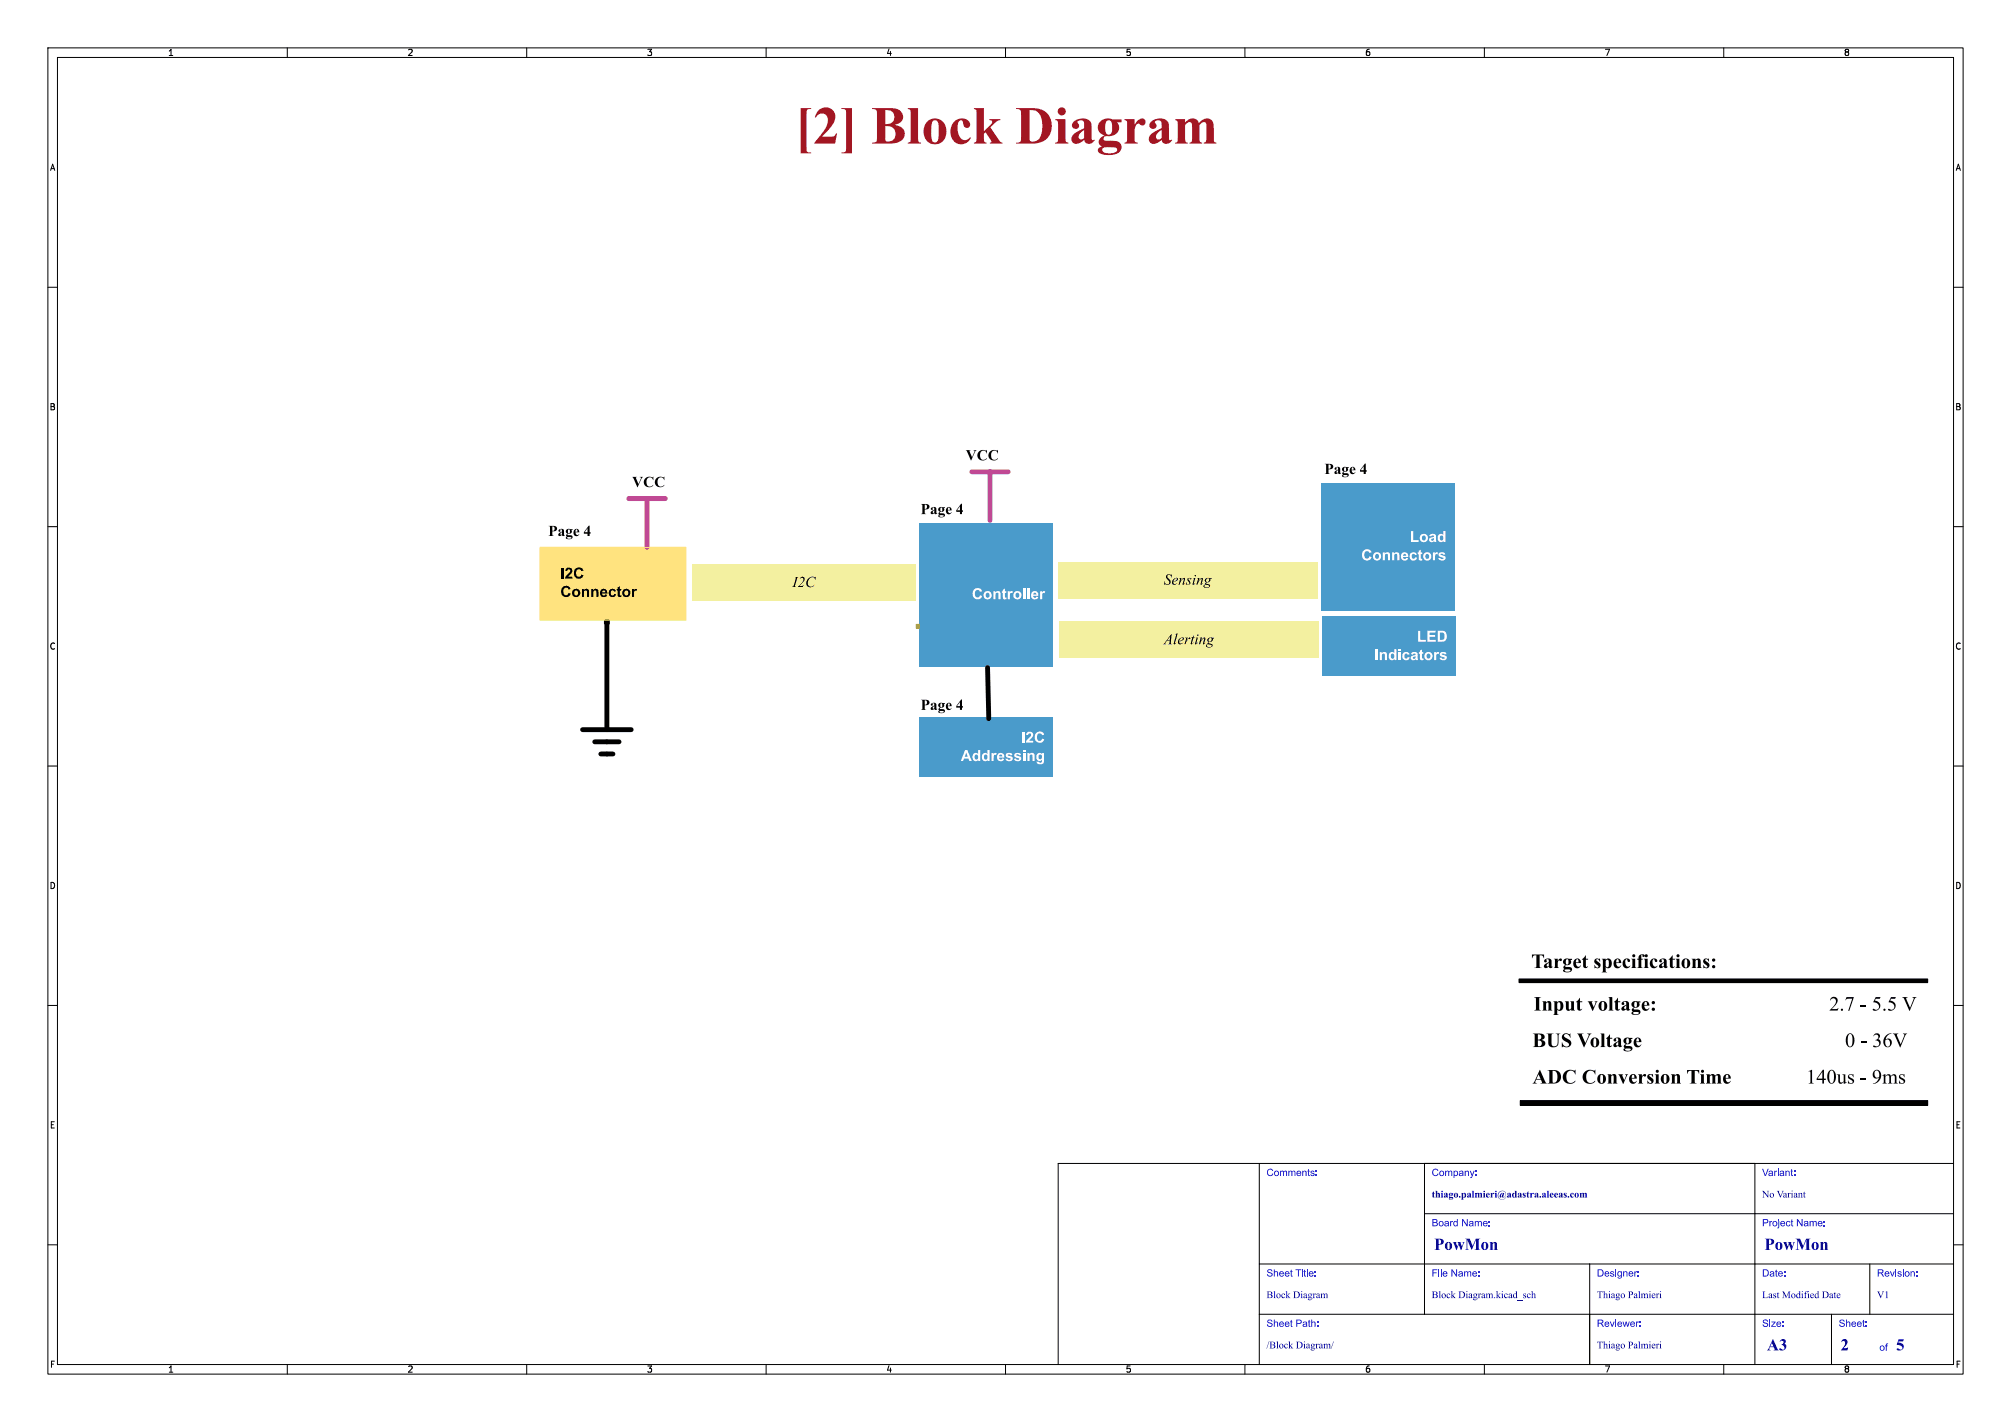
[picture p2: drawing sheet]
<svg xmlns="http://www.w3.org/2000/svg" width="420mm" height="297mm" viewBox="0 0 420 297" stroke-linecap="round" stroke-linejoin="round" font-family="sans-serif">
<g fill="none" stroke="#000" stroke-width=".21">
<path d="M10 10h400v277h-400zM12 12h396v273h-396zM60 10v2M110 10v2M160 10v2M210 10v2M260 10v2M310 10v2M360 10v2M10 60h2M408 60h2M10 110h2"/>
<path d="M408 110h2M10 160h2M408 160h2M10 210h2M408 210h2M263 243v42M297.5 253.5h110.5M297.5 243v31.5M366.5 243v42M408 243h-187v42M10 260h2M263 274.5h145"/>
<path d="M263 264h145M332 264v21M382.5 274.5v10.5M390.5 264v10.5M408 260h2M60 285v2M110 285v2M160 285v2M210 285v2M260 285v2M310 285v2M360 285v2"/>
</g>
<g fill="#f3f0a0">
<path d="M144.5 117.9h46.8v7.6h-46.8z"/>
<path d="M221.2 129.8h54.1v7.6h-54.1z"/>
</g>
<g fill="#4a9bcb">
<path d="M192 149.9h28v12.4h-28z"/>
<path d="M192 109.2h28v30h-28z"/>
</g>
<path d="M221 117.3h54.1v7.7h-54.1z" fill="#f3f0a0"/>
<g fill="#4a9bcb">
<path d="M276.1 128.8h27.9v12.4h-27.9z"/>
<path d="M275.8 100.8h28v26.7h-28z"/>
</g>
<path d="M126.2 129.5h1.1v.8h-1.1zM317.2 204.5h85.4v.7h-85.4z" fill="#000"/>
<path d="M112.8 114.3h30.5v15.2h-30.5z" fill="#ffe37f"/>
<path d="M191.4 130.4h.6v.8h-.6z" fill="#a29b00"/>
<g fill="#000">
<path d="M285 96.8h.2v1.4h.2v.3h-.2v.5h-.4v-.5h-.8v-.3h.8v-.8l-.6 .8h-.2zM120.1 118.8a1 1 0 0 1 1.7 .4l-.4 .1a.56 .56 0 0 0-.7-.4 .56 .56 0 0 0-.4 .8 .56 .56 0 0 0 .4 .8 .56 .56 0 0 0 .7-.5l.4 .1a1.07 1.07 0 0 1-1.4 .7 1.07 1.07 0 0 1-.5-1.5zM122.9 109.8h.2v1.4h.2v.3h-.2v.5h-.4v-.5h-.8v-.3h.8v-.9l-.6 .9h-.2zM200.7 105.2h.2v1.4h.2v.3h-.2v.5h-.4v-.5h-.8v-.3h.8v-.9l-.6 .9h-.2zM117.2 118.5h.5v2.3h-.5zM117.5 122.7a1 1 0 0 1 1.7 .3l-.5 .1a.56 .56 0 0 0-.7-.3 .56 .56 0 0 0-.3 .7 .56 .56 0 0 0 .3 .8 .56 .56 0 0 0 .7-.5l.5 .2a1.07 1.07 0 0 1-1.5 .6 1.07 1.07 0 0 1-.5-1.5zM118.2 118.8a.79 .79 0 0 1 1.3 .1 .79 .79 0 0 1-.5 1.2l-.3 .3h.8v.4h-1.5l.2-.5 .7-.7a.34 .34 0 0 0 .3-.4 .34 .34 0 0 0-.4-.3 .34 .34 0 0 0-.3 .4l-.4-.1zM129 122.7l.4-.3v.6h.3v.4h-.3l.1 .9h.2v.4a.48 .48 0 0 1-.6-.1 .48 .48 0 0 1-.1-.5v-.7h-.2zM200.7 146.1h.2v1.4h.2v.3h-.2v.5h-.4v-.5h-.8v-.3h.8v-.9l-.6 .9h-.2zM342.4 199.5a.61 .61 0 0 1 .6-.2 .61 .61 0 0 1 .5 .4 .31 .31 0 0 1-.4 .1 .31 .31 0 0 1-.1-.4l-.2 .1v.7h.3v.2h-.3v1.4v.2l.3 .2h-1.2l.3-.2v-.2v-1.4h-.3v-.2h.3zM382.5 208.4a.86 .86 0 0 1 1.2 .2 .86 .86 0 0 1-.3 1.2l-.8 1 1-.1 .4-.2-.2 .6h-1.7a2.96 2.96 0 0 0 1.3-2.2 .65 .65 0 0 0-.6-.4 .65 .65 0 0 0-.6 .5zM385.9 216.1a.8 .8 0 0 1 .9-.2 .8 .8 0 0 1 .4 .8 1.51 1.51 0 0 1-.8 2 1.18 1.18 0 0 1-.9-1.3h.4l.1 .9a.45 .45 0 0 0 .6 .3 .45 .45 0 0 0 .2-.7 2.05 2.05 0 0 0-.3-1.9l-.4 .2-.2 1.2h-.4v-.7z"/>
<path d="M388.7 217.6h1.1v.3h-1.1zM391.5 216a.65 .65 0 0 1 1 .1 .65 .65 0 0 1-.2 .9 .91 .91 0 0 1 .3 1.4 .91 .91 0 0 1-1.4 .1l.1-.1a.66 .66 0 0 0 1.2-.3 .66 .66 0 0 0-.9-.8 .63 .63 0 0 0 .7-.5 .63 .63 0 0 0-.3-.7l-.8 .3zM393.9 216.3l.5-.4 .6-.1a1.71 1.71 0 0 0-1.2 1.3 .89 .89 0 0 1 1.3 .6 .89 .89 0 0 1-1.1 1l-.3-.2-.3-.5-.1-.3h.4a.62 .62 0 0 0 .1 .7 .62 .62 0 0 0 .7 .2 .76 .76 0 0 0 .3-1 .76 .76 0 0 0-.9-.4l-.1 .1-.1 .4h-.4l.2-.8zM395.3 215.9h1.2l-.3 .2v.2l.8 1.8 .7-1.8-.3-.4h.9l-.4 .5-1 2.4-1.2-2.6zM317.5 229.9h85.1v1h-85.1zM377.7 223.8l.7-.4 .1 2.6 .3 .3h-1.1l.4-.3v-1.7v-.5zM380.7 223.4h.2v1.9h.4v.3h-.4v.7h-.3v-.7h-1.2v-.3h1.2v-1.4l-1 1.4h-.2zM382 223.7a.8 .8 0 0 1 .9-.2 .8 .8 0 0 1 .5 .8 1.51 1.51 0 0 1-.9 2.1 1.18 1.18 0 0 1-.9-1.4h.4l.2 .9a.45 .45 0 0 0 .6 .3 .45 .45 0 0 0 .2-.6 2.05 2.05 0 0 0-.4-2l-.4 .2-.2 1.2h-.4l.1-.7zM383.6 224.4h.7v1.3a.4 .4 0 0 0 .3 .4 .4 .4 0 0 0 .4-.3v-1.2l-.3-.2h.7v1.6l.3 .1-.7 .3v-.4a.6 .6 0 0 1-1 .2l-.1-1.6zM386.1 224.5l1-.2v.7a.53 .53 0 0 0-.3-.5 .53 .53 0 0 0-.6 .1v.3a1.17 1.17 0 0 1 1 1 1.07 1.07 0 0 1-1.3 .4v-.6a.58 .58 0 0 0 .4 .5 .58 .58 0 0 0 .6-.1l-.1-.4a.96 .96 0 0 1-.9-.9zM388.6 225.2h1.1v.3h-1.1zM391.5 223.6a.97 .97 0 0 1 1.1 .1 .97 .97 0 0 1 .3 1.1 1.57 1.57 0 0 1-1.7 1.5 1.36 1.36 0 0 0 1.2-1.2 .79 .79 0 0 1-1 .1 .79 .79 0 0 1-.3-1h.4a.61 .61 0 0 0 .2 .8 .61 .61 0 0 0 .7-.1 .9 .9 0 0 0-.6-1.3l-.3 .3v.3h-.4z"/>
<path d="M393.1 224.6l.7-.3v.5a.68 .68 0 0 1 .9-.3l.2 .3a.6 .6 0 0 1 .7-.5 .6 .6 0 0 1 .5 .8v.9l.3 .3h-1l.3-.2v-1a.41 .41 0 0 0-.3-.5 .41 .41 0 0 0-.5 .4v1.1l.3 .2h-.9l.3-.2v-1a.42 .42 0 0 0-.3-.5 .42 .42 0 0 0-.5 .3v1.2l.3 .2h-1l.3-.2v-.9v-.5zM396.7 224.5l1-.2v.7a.53 .53 0 0 0-.3-.5 .53 .53 0 0 0-.5 .1v.3a1.17 1.17 0 0 1 1 1 1.07 1.07 0 0 1-1.3 .4v-.6a.58 .58 0 0 0 .3 .5 .58 .58 0 0 0 .7-.1l-.1-.4a.96 .96 0 0 1-.9-.9z"/>
<circle cx="341.2" cy="199.6" r=".32"/>
<circle cx="343.8" cy="199.6" r=".32"/>
<circle cx="350.4" cy="199.6" r=".32"/>
</g>
<path d="M131.3 104.1h7.6M135.1 104.1v10.2" fill="none" stroke="#ff00ab" stroke-width="1"/>
<path d="M126.7 130v22.4M206.2 139.4l.3 10.7M121.7 152.4h10.1M124.2 154.9h5.1M125.5 157.5h2.5" fill="none" stroke="#000" stroke-width="1"/>
<path d="M202.9 98.6h7.7M206.8 98.6v10.1" fill="none" stroke="#c647c2" stroke-width="1"/>
<path d="M126.2 129.5h1.1v.8h-1.1zM317.2 204.5h85.4v.7h-85.4zM317.5 229.9h85.1v1h-85.1z" fill="none" stroke="#000" stroke-width=".21"/>
<path d="M112.8 114.3h30.5v15.2h-30.5z" fill="none" stroke="#ffe37f" stroke-width=".21"/>
<path d="M191.4 130.4h.6v.8h-.6z" fill="none" stroke="#a29b00" stroke-width=".25"/>
<text font-size="11.1" fill="#a21622" x="166" y="32.9">[2] BlockDiagram</text>
<g font-size="4.2">
<text x="319.8" y="203.9">Targetspecifications:</text>
<text x="320.3" y="212.8">Input voltage:</text>
<text x="382" y="212.8">2.7- 5.5V</text>
<text x="320" y="220.4">BUSVoltage</text>
<text x="320" y="228">ADC ConversionTime</text>
</g>
<g font-size="3.5" fill="#00007f">
<text x="299.5" y="261.9">PowMon</text>
<text x="368.5" y="261.9">PowMon</text>
<text x="369" y="282.9">A3</text>
<text x="384.4" y="282.9">2</text>
<text x="396" y="282.9">5</text>
</g>
<g font-size="3.2">
<text x="201.7" y="96.5">VCC</text>
<text x="276.6" y="100.3">Page4</text>
<text x="132" y="102.1">VCC</text>
<text x="114.5" y="113.2">Page4</text>
<text x="192.3" y="108.6">Page4</text>
<text x="117" y="126">Connector</text>
<text x="165.5" y="123.4">I2C</text>
<text x="243.1" y="122.9">Sensing</text>
<text x="243" y="135.4">Alerting</text>
<text x="192.3" y="149.5">Page4</text>
</g>
<g font-size="3.2" fill="#fff">
<text x="284.3" y="117.9">Connectors</text>
<text x="294.4" y="114">Load</text>
<text x="203" y="126">Controller</text>
<text x="295.9" y="134.9">LED</text>
<text x="287" y="138.7">Indicators</text>
<text x="213.3" y="156">I2C</text>
<text x="200.7" y="159.8">Addressing</text>
</g>
<g font-size="2.1" fill="#00f">
<text x="264.5" y="246.2">Comments:</text>
<text x="299" y="246.2">Company:</text>
<text x="368" y="246.2">Variant:</text>
<text x="299" y="256.7">Board Name:</text>
<text x="368" y="256.7">Project Name:</text>
<text x="264.5" y="267.2">Sheet Title:</text>
<text x="299" y="267.2">File Name:</text>
<text x="333.5" y="267.2">Designer:</text>
<text x="368" y="267.2">Date:</text>
<text x="392" y="267.2">Revision:</text>
<text x="264.5" y="277.7">Sheet Path:</text>
<text x="333.5" y="277.7">Reviewer:</text>
<text x="368" y="277.7">Size:</text>
<text x="384" y="277.7">Sheet:</text>
<text x="392.5" y="282.7">of</text>
</g>
<g font-size="2.1" fill="#00007f">
<text x="299" y="250.7">thiago.palmieri@adastra.aleeas.com</text>
<text x="368" y="250.7">No Variant</text>
<text x="264.5" y="271.7">Block Diagram</text>
<text x="299" y="271.7">Block Diagram.kicad_sch</text>
<text x="333.5" y="271.7">ThiagoPalmieri</text>
<text x="368" y="271.7">LastModified Date</text>
<text x="392" y="271.7">V1</text>
<text x="264.5" y="282.2">/Block Diagram/</text>
<text x="333.5" y="282.2">ThiagoPalmieri</text>
</g>
<g font-size="1.8">
<text x="35" y="11.9">1</text>
<text x="85" y="11.9">2</text>
<text x="135" y="11.9">3</text>
<text x="185" y="11.9">4</text>
<text x="235" y="11.9">5</text>
<text x="285" y="11.9">6</text>
<text x="335" y="11.9">7</text>
<text x="385" y="11.9">8</text>
<text x="10.3" y="35.9">A</text>
<text x="408.3" y="35.9">A</text>
<text x="10.3" y="85.9">B</text>
<text x="408.2" y="85.9">B</text>
<text x="10.3" y="135.9">C</text>
<text x="408.2" y="135.9">C</text>
<text x="10.3" y="185.9">D</text>
<text x="408.2" y="185.9">D</text>
<text x="10.3" y="235.9">E</text>
<text x="408.3" y="235.9">E</text>
<text x="10.3" y="285.9">F</text>
<text x="35" y="286.9">1</text>
<text x="85" y="286.9">2</text>
<text x="135" y="286.9">3</text>
<text x="185" y="286.9">4</text>
<text x="235" y="286.9">5</text>
<text x="285" y="286.9">6</text>
<text x="335" y="286.9">7</text>
<text x="385" y="286.9">8</text>
<text x="408.3" y="285.9">F</text>
</g>
</svg>
